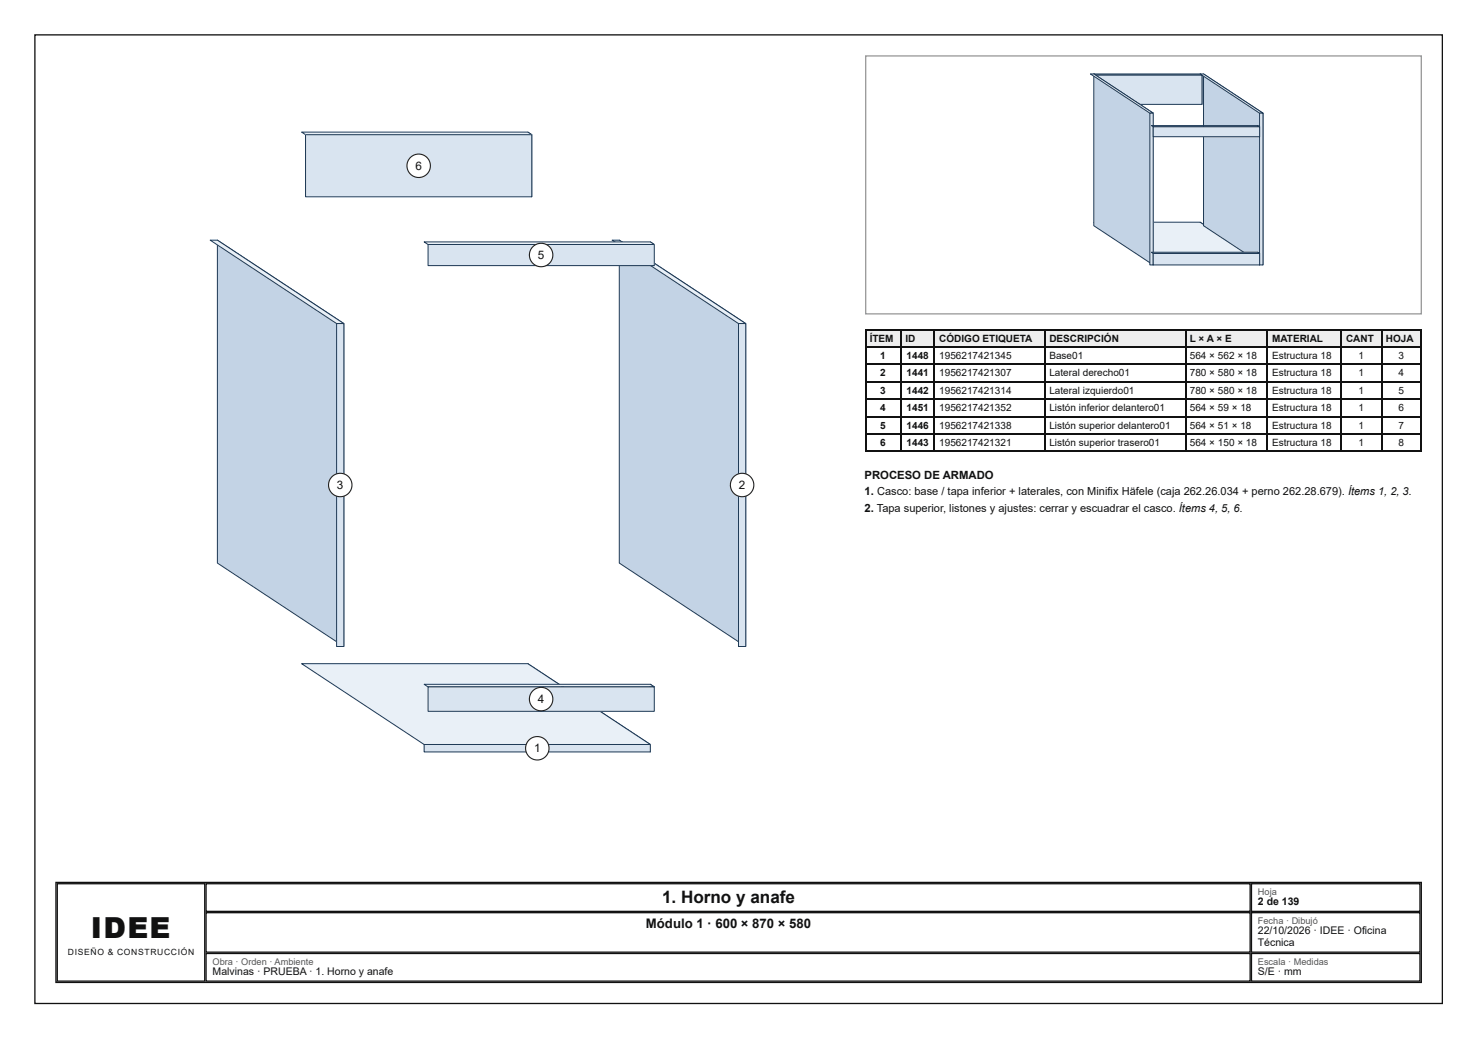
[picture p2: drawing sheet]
<svg xmlns="http://www.w3.org/2000/svg" width="297mm" height="210mm" viewBox="0 0 297 210" stroke-linecap="round" stroke-linejoin="round" font-family="sans-serif">
<path d="M7 7h282.9v194.7h-282.9z" fill="none" stroke="#111" stroke-width=".26"/>
<path d="M106.1 26.6l.8 .5v12.5l-.8-.6z" fill="#c3d3e5"/>
<path d="M106.1 26.6l.8 .5v12.5l-.8-.6z" fill="none" stroke="#1f3a56" stroke-width=".2"/>
<path d="M60.6 26.6h45.5l.8 .5h-45.5z" fill="#e9f0f7"/>
<path d="M60.6 26.6h45.5l.8 .5h-45.5z" fill="none" stroke="#1f3a56" stroke-width=".2"/>
<path d="M61.4 27.1h45.5v12.5h-45.5z" fill="#d9e4f0"/>
<path d="M61.4 27.1h45.5v12.5h-45.5z" fill="none" stroke="#1f3a56" stroke-width=".2"/>
<path d="M106.1 133.4l24.6 16.3v1.5l-24.6-16.3z" fill="#c3d3e5"/>
<path d="M106.1 133.4l24.6 16.3v1.5l-24.6-16.3z" fill="none" stroke="#1f3a56" stroke-width=".2"/>
<path d="M60.6 133.4h45.5l24.6 16.3h-45.5z" fill="#e9f0f7"/>
<path d="M60.6 133.4h45.5l24.6 16.3h-45.5z" fill="none" stroke="#1f3a56" stroke-width=".2"/>
<path d="M85.2 149.7h45.5v1.5h-45.5z" fill="#d9e4f0"/>
<path d="M85.2 149.7h45.5v1.5h-45.5z" fill="none" stroke="#1f3a56" stroke-width=".2"/>
<path d="M43.7 48.3l25.4 16.8v64.9l-25.4-16.8z" fill="#c3d3e5"/>
<path d="M43.7 48.3l25.4 16.8v64.9l-25.4-16.8z" fill="none" stroke="#1f3a56" stroke-width=".2"/>
<path d="M42.2 48.3h1.5l25.4 16.8h-1.5z" fill="#e9f0f7"/>
<path d="M42.2 48.3h1.5l25.4 16.8h-1.5z" fill="none" stroke="#1f3a56" stroke-width=".2"/>
<path d="M67.6 65.1h1.5v64.9h-1.5z" fill="#d9e4f0"/>
<path d="M67.6 65.1h1.5v64.9h-1.5z" fill="none" stroke="#1f3a56" stroke-width=".2"/>
<path d="M124.4 48.3l25.5 16.8v64.9l-25.5-16.8z" fill="#c3d3e5"/>
<path d="M124.4 48.3l25.5 16.8v64.9l-25.5-16.8z" fill="none" stroke="#1f3a56" stroke-width=".2"/>
<path d="M123 48.3h1.4l25.5 16.8h-1.5z" fill="#e9f0f7"/>
<path d="M123 48.3h1.4l25.5 16.8h-1.5z" fill="none" stroke="#1f3a56" stroke-width=".2"/>
<path d="M148.4 65.1h1.5v64.9h-1.5z" fill="#d9e4f0"/>
<path d="M148.4 65.1h1.5v64.9h-1.5z" fill="none" stroke="#1f3a56" stroke-width=".2"/>
<path d="M130.7 137.6l.8 .5v4.9l-.8-.5z" fill="#c3d3e5"/>
<path d="M130.7 137.6l.8 .5v4.9l-.8-.5z" fill="none" stroke="#1f3a56" stroke-width=".2"/>
<path d="M85.2 137.6h45.5l.8 .5h-45.5z" fill="#e9f0f7"/>
<path d="M85.2 137.6h45.5l.8 .5h-45.5z" fill="none" stroke="#1f3a56" stroke-width=".2"/>
<path d="M86 138.1h45.5v4.9h-45.5z" fill="#d9e4f0"/>
<path d="M86 138.1h45.5v4.9h-45.5z" fill="none" stroke="#1f3a56" stroke-width=".2"/>
<path d="M130.7 48.6l.8 .6v4.2l-.8-.5z" fill="#c3d3e5"/>
<path d="M130.7 48.6l.8 .6v4.2l-.8-.5z" fill="none" stroke="#1f3a56" stroke-width=".2"/>
<path d="M85.2 48.6h45.5l.8 .6h-45.5z" fill="#e9f0f7"/>
<path d="M85.2 48.6h45.5l.8 .6h-45.5z" fill="none" stroke="#1f3a56" stroke-width=".2"/>
<path d="M86 49.2h45.5v4.2h-45.5z" fill="#d9e4f0"/>
<path d="M86 49.2h45.5v4.2h-45.5z" fill="none" stroke="#1f3a56" stroke-width=".2"/>
<circle cx="84.1" cy="33.3" r=".4" fill="#222"/>
<circle cx="84.1" cy="33.3" r="2.35" fill="#fff"/>
<circle cx="84.1" cy="33.3" r="2.35" fill="none" stroke="#222" stroke-width=".22"/>
<circle cx="108.7" cy="51.3" r=".4" fill="#222"/>
<circle cx="108.7" cy="51.3" r="2.35" fill="#fff"/>
<circle cx="108.7" cy="51.3" r="2.35" fill="none" stroke="#222" stroke-width=".22"/>
<circle cx="68.4" cy="97.5" r=".4" fill="#222"/>
<circle cx="68.4" cy="97.5" r="2.35" fill="#fff"/>
<circle cx="68.4" cy="97.5" r="2.35" fill="none" stroke="#222" stroke-width=".22"/>
<circle cx="149.1" cy="97.5" r=".4" fill="#222"/>
<circle cx="149.1" cy="97.5" r="2.35" fill="#fff"/>
<circle cx="149.1" cy="97.5" r="2.35" fill="none" stroke="#222" stroke-width=".22"/>
<circle cx="108.7" cy="140.5" r=".4" fill="#222"/>
<circle cx="108.7" cy="140.5" r="2.35" fill="#fff"/>
<circle cx="108.7" cy="140.5" r="2.35" fill="none" stroke="#222" stroke-width=".22"/>
<circle cx="108" cy="150.4" r=".4" fill="#222"/>
<circle cx="108" cy="150.4" r="2.35" fill="#fff"/>
<circle cx="108" cy="150.4" r="2.35" fill="none" stroke="#222" stroke-width=".22"/>
<path d="M174 11.2h111.6v51.9h-111.6z" fill="none" stroke="#999" stroke-width=".26"/>
<path d="M241.4 14.9v6.1" fill="none" stroke="#c3d3e5" stroke-width=".37"/>
<path d="M219.8 14.9h21.4l.3 .2h-21.3zM241.2 14.9l.3 .2v5.9l-.3-.3z" fill="none" stroke="#1f3a56" stroke-width=".2"/>
<path d="M219.8 15h21.7" fill="none" stroke="#e9f0f7" stroke-width=".24"/>
<path d="M220.2 15.1h21.3v5.9h-21.3z" fill="#d9e4f0"/>
<path d="M220.2 15.1h21.3v5.9h-21.3z" fill="none" stroke="#1f3a56" stroke-width=".2"/>
<path d="M241.2 44.7l11.5 7.6v.7l-11.5-7.6z" fill="#c3d3e5"/>
<path d="M241.2 44.7l11.5 7.6v.7l-11.5-7.6z" fill="none" stroke="#1f3a56" stroke-width=".2"/>
<path d="M219.8 44.7h21.4l11.5 7.6h-21.3z" fill="#e9f0f7"/>
<path d="M219.8 44.7h21.4l11.5 7.6h-21.3z" fill="none" stroke="#1f3a56" stroke-width=".2"/>
<path d="M231.4 52.3h21.3v.7h-21.3z" fill="#d9e4f0"/>
<path d="M231.4 52.3h21.3v.7h-21.3z" fill="none" stroke="#1f3a56" stroke-width=".2"/>
<path d="M219.8 14.9l11.9 7.8v30.6l-11.9-7.9z" fill="#c3d3e5"/>
<path d="M219.8 14.9l11.9 7.8v30.6l-11.9-7.9z" fill="none" stroke="#1f3a56" stroke-width=".2"/>
<path d="M219.1 14.9h.7l11.9 7.8h-.6z" fill="#e9f0f7"/>
<path d="M219.1 14.9h.7l11.9 7.8h-.6z" fill="none" stroke="#1f3a56" stroke-width=".2"/>
<path d="M231.1 22.7h.6v30.6h-.6z" fill="#d9e4f0"/>
<path d="M231.1 22.7h.6v30.6h-.6z" fill="none" stroke="#1f3a56" stroke-width=".2"/>
<path d="M241.9 14.9l11.9 7.8v30.6l-11.9-7.9z" fill="#c3d3e5"/>
<path d="M241.9 14.9l11.9 7.8v30.6l-11.9-7.9z" fill="none" stroke="#1f3a56" stroke-width=".2"/>
<path d="M241.2 14.9h.7l11.9 7.8h-.7z" fill="#e9f0f7"/>
<path d="M241.2 14.9h.7l11.9 7.8h-.7z" fill="none" stroke="#1f3a56" stroke-width=".2"/>
<path d="M253.1 22.7h.7v30.6h-.7z" fill="#d9e4f0"/>
<path d="M253.1 22.7h.7v30.6h-.7zM231.4 50.7h21.3l.4 .3h-21.4zM252.7 50.7l.4 .3v2.3l-.4-.3z" fill="none" stroke="#1f3a56" stroke-width=".2"/>
<path d="M252.9 50.7v2.6" fill="none" stroke="#c3d3e5" stroke-width=".37"/>
<path d="M231.4 50.8h21.7" fill="none" stroke="#e9f0f7" stroke-width=".24"/>
<path d="M231.7 51h21.4v2.3h-21.4z" fill="#d9e4f0"/>
<path d="M231.4 25.2h21.3l.4 .3h-21.4zM252.7 25.2l.4 .3v2l-.4-.3zM231.7 51h21.4v2.3h-21.4z" fill="none" stroke="#1f3a56" stroke-width=".2"/>
<path d="M252.9 25.2v2.3" fill="none" stroke="#c3d3e5" stroke-width=".37"/>
<path d="M231.4 25.4h21.7" fill="none" stroke="#e9f0f7" stroke-width=".24"/>
<path d="M231.7 25.5h21.4v2h-21.4z" fill="#d9e4f0"/>
<path d="M231.7 25.5h21.4v2h-21.4z" fill="none" stroke="#1f3a56" stroke-width=".2"/>
<g fill="#eee">
<path d="M173.8 66.1h7.2v3.7h-7.2z"/>
<path d="M181 66.1h6.9v3.7h-6.9z"/>
<path d="M187.9 66.1h22.2v3.7h-22.2z"/>
<path d="M210.1 66.1h28v3.7h-28z"/>
<path d="M238.1 66.1h16.7v3.7h-16.7z"/>
<path d="M254.8 66.1h14.8v3.7h-14.8z"/>
<path d="M269.6 66.1h7.9v3.7h-7.9z"/>
<path d="M277.5 66.1h8v3.7h-8z"/>
</g>
<g fill="none" stroke="#111" stroke-width=".26">
<path d="M173.8 66.3h111.9M173.8 69.7h111.9M173.8 73.2h111.9M173.8 76.9h111.9M174 66.1v24.7M181.1 66.1v24.7M187.7 66.1v24.7M209.9 66.1v24.7M238.3 66.1v24.7M254.7 66.1v24.7M269.5 66.1v24.7M277.7 66.1v24.7"/>
<path d="M285.6 66.1v24.7M173.8 80.3h111.9M173.8 83.7h111.9M173.8 87.2h111.9M173.8 90.6h111.9M11.2 177.4h274.4v20.1h-274.4zM11.5 177.7h29.6v19.5h-29.6zM41.4 177.7h209.8v5.5h-209.8zM251.5 177.7h33.9v5.5h-33.9zM41.4 183.5h209.8v7.9h-209.8zM41.4 191.7h209.8v5.5h-209.8zM251.5 183.5h33.9v7.9h-33.9z"/>
<path d="M251.5 191.7h33.9v5.5h-33.9z"/>
</g>
<text font-size="5.8" fill="#111" x="18.3" y="188.6">IDEE</text>
<text font-size="3.4" fill="#111" x="133" y="181.5">1. Horno y anafe</text>
<text font-size="2.6" fill="#111" x="129.8" y="186.5">Módulo 1 · 600 × 870 × 580</text>
<g font-size="2.4" fill="#111">
<text x="83.5" y="34.2">6</text>
<text x="108.1" y="52.1">5</text>
<text x="67.7" y="98.3">3</text>
<text x="148.5" y="98.3">2</text>
<text x="108.1" y="141.4">4</text>
<text x="107.3" y="151.3">1</text>
</g>
<g font-size="2.3" fill="#111">
<text x="173.7" y="96.3">PROCESO DE ARMADO</text>
<text x="173.7" y="99.5">1. Casco: base / tapa inferior + laterales, con Minifix Häfele (caja 262.26.034 + perno 262.28.679). Ítems 1, 2, 3.</text>
<text x="173.7" y="102.9">2. Tapa superior, listones y ajustes: cerrar y escuadrar el casco. Ítems 4, 5, 6.</text>
</g>
<g font-size="2.1" fill="#111">
<text x="252.8" y="182">2 de 139</text>
<text x="252.8" y="187.9">22/10/2026 · IDEE · Oficina</text>
<text x="252.8" y="190.2">Técnica</text>
<text x="42.7" y="196.1">Malvinas · PRUEBA · 1. Horno y anafe</text>
<text x="252.8" y="196.1">S/E · mm</text>
</g>
<g font-size="2" fill="#111">
<text x="174.8" y="68.8">ÍTEM</text>
<text x="181.9" y="68.8">ID</text>
<text x="188.7" y="68.8">CÓDIGO ETIQUETA</text>
<text x="210.9" y="68.8">DESCRIPCIÓN</text>
<text x="239.1" y="68.8">L × A × E</text>
<text x="255.6" y="68.8">MATERIAL</text>
<text x="270.5" y="68.8">CANT</text>
<text x="278.5" y="68.8">HOJA</text>
<text x="176.9" y="72.2">1</text>
<text x="176.9" y="75.7">2</text>
<text x="182.2" y="72.2">1448</text>
<text x="182.2" y="75.7">1441</text>
<text x="188.7" y="72.2">1956217421345</text>
<text x="188.7" y="75.7">1956217421307</text>
<text x="210.9" y="72.2">Base01</text>
<text x="210.9" y="75.7">Lateral derecho01</text>
<text x="239.1" y="72.2">564 × 562 × 18</text>
<text x="239.1" y="75.7">780 × 580 × 18</text>
<text x="255.6" y="72.2">Estructura 18</text>
<text x="255.6" y="75.7">Estructura 18</text>
<text x="273" y="72.2">1</text>
<text x="273" y="75.7">1</text>
<text x="281" y="72.2">3</text>
<text x="281" y="75.7">4</text>
<text x="176.9" y="79.1">3</text>
<text x="176.9" y="82.6">4</text>
<text x="182.2" y="79.1">1442</text>
<text x="182.2" y="82.6">1451</text>
<text x="188.7" y="79.1">1956217421314</text>
<text x="188.7" y="82.6">1956217421352</text>
<text x="210.9" y="79.1">Lateral izquierdo01</text>
<text x="210.9" y="82.6">Listón inferior delantero01</text>
<text x="239.1" y="79.1">780 × 580 × 18</text>
<text x="239.1" y="82.6">564 × 59 × 18</text>
<text x="255.6" y="79.1">Estructura 18</text>
<text x="255.6" y="82.6">Estructura 18</text>
<text x="273" y="79.1">1</text>
<text x="273" y="82.6">1</text>
<text x="281" y="79.1">5</text>
<text x="281" y="82.6">6</text>
<text x="176.9" y="86.3">5</text>
<text x="176.9" y="89.7">6</text>
<text x="182.2" y="86.3">1446</text>
<text x="182.2" y="89.7">1443</text>
<text x="188.7" y="86.3">1956217421338</text>
<text x="188.7" y="89.7">1956217421321</text>
<text x="210.9" y="86.3">Listón superior delantero01</text>
<text x="210.9" y="89.7">Listón superior trasero01</text>
<text x="239.1" y="86.3">564 × 51 × 18</text>
<text x="239.1" y="89.7">564 × 150 × 18</text>
<text x="255.6" y="86.3">Estructura 18</text>
<text x="255.6" y="89.7">Estructura 18</text>
<text x="273" y="86.3">1</text>
<text x="273" y="89.7">1</text>
<text x="281" y="86.3">7</text>
<text x="281" y="89.7">8</text>
</g>
<g font-size="1.9" fill="#555">
<text x="252.8" y="179.9">Hoja</text>
<text x="252.8" y="185.7">Fecha · Dibujó</text>
<text x="42.7" y="193.9">Obra · Orden · Ambiente</text>
<text x="252.8" y="193.9">Escala · Medidas</text>
</g>
<text font-size="1.7" fill="#111" x="13.6" y="192.1">DISEÑO &amp; CONSTRUCCIÓN</text>
</svg>
